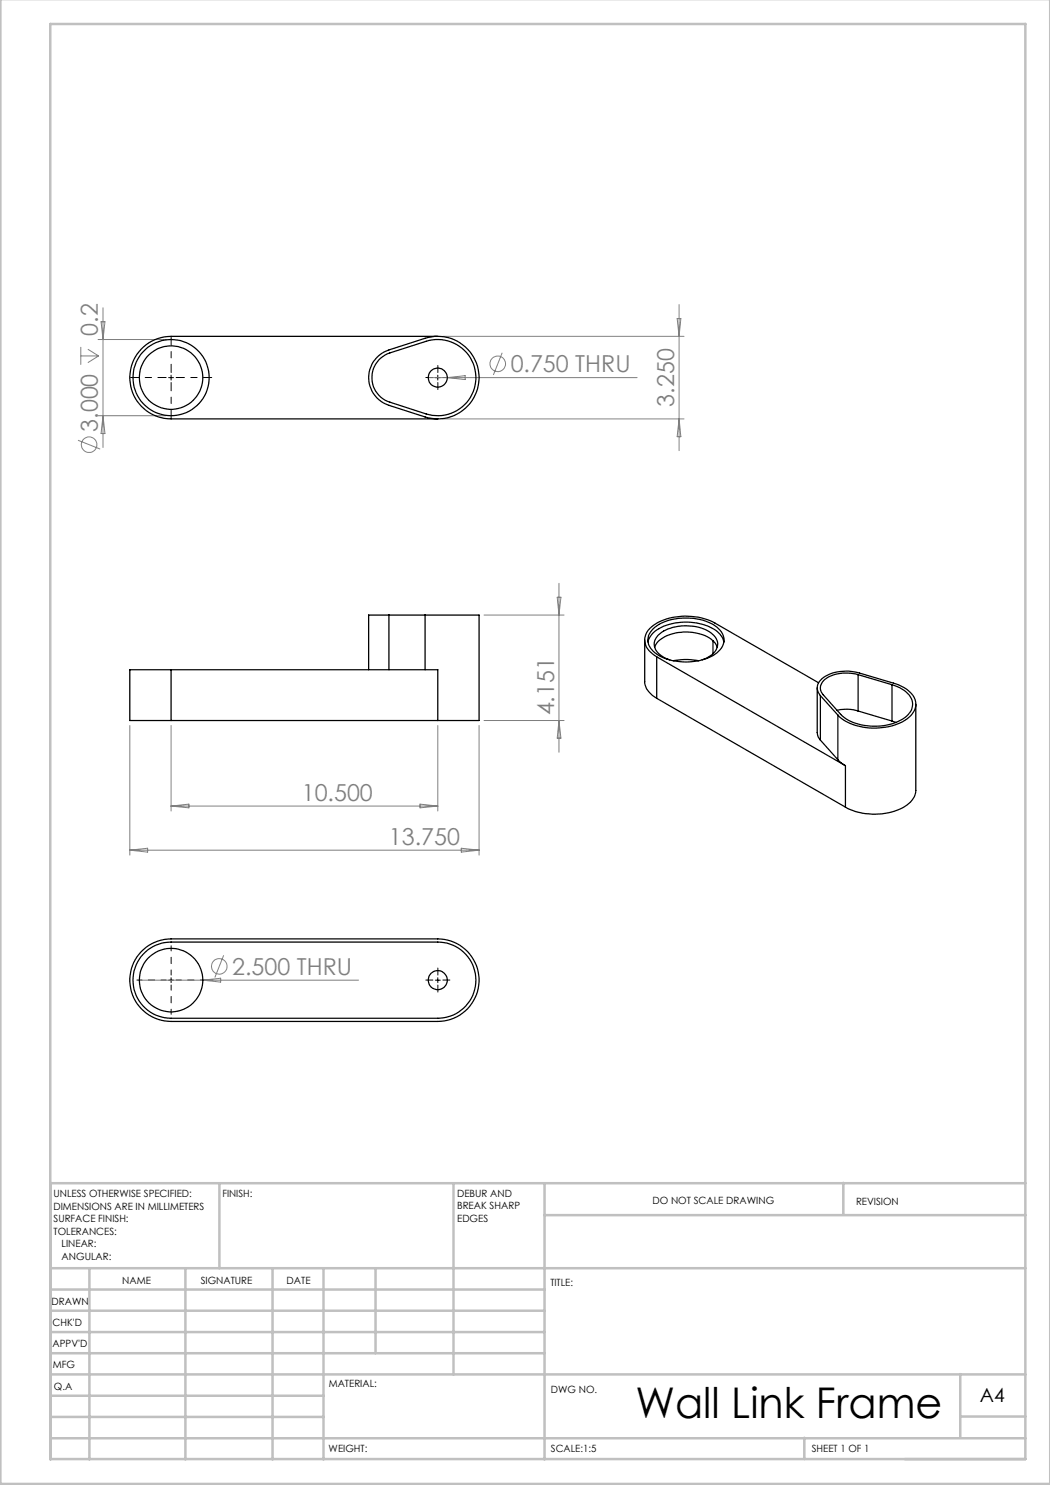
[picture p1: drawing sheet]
<svg xmlns="http://www.w3.org/2000/svg" width="210mm" height="297mm" viewBox="0 0 210 297" stroke-linecap="round" stroke-linejoin="round" font-family="sans-serif">
<g fill="none" stroke="#808080" stroke-width=".2">
<path d="M16.2 69.4v3.6M16.2 71.2h3.5M17.6 69.8l2.1 1.4M19.6 67.9h13.6M19.7 71.2l-2.1 1.3M20.2 64.3h.8l-.4 3.6zM20.6 61.6v27.9M85.7 75.5h41.7M88.5 67.3h48.3M89.5 75.5l3.5-.4v.8zM100.4 70.6l-1.7 4.4M135.4 63.7h.8l-.4 3.6z"/>
<path d="M135.8 60.9v29.2M15.6 88l4.4 1.8M19.6 83.1h13.6M20.6 83.1l.4 3.6h-.8zM88.5 83.8h48.3M135.8 83.8l.4 3.5h-.8zM111.4 119.4h.8l-.4 3.6zM111.8 116.7v33.8M96.8 123h16M26 145.1v25.9M34.2 145.1v17.1M87.6 145.1v17.1"/>
<path d="M95.8 145.1v25.9M96.8 144.1h16M111.8 144.1l.4 3.5h-.8zM26 170h69.8M26 170l3.5-.4v.8zM34.2 161.2h53.4M34.2 161.2l3.6-.4v.8zM84 160.8l3.6 .4-3.6 .4zM92.3 169.6l3.5 .4-3.5 .4zM27.9 196h43.8M40.6 196l3.5-.4v.8zM44.7 191.1l-1.7 4.4"/>
<circle cx="99.6" cy="72.8" r="1.55"/>
<circle cx="17.8" cy="88.9" r="1.56"/>
<circle cx="43.8" cy="193.3" r="1.55"/>
</g>
<path d="M33.2 196h-5.8M34.2 195v-5.8M34.2 197v5.9M35.2 196h5.9" fill="none" stroke="#000" stroke-width=".2" stroke-dasharray="15.2 1.3 1.3 1.3" stroke-dashoffset="14.2"/>
<path d="M86.6 75.5h-1.4M87.6 74.5v-1.4M87.6 76.5v1.4M88.6 75.5h1.4M86.6 196h-1.4M87.6 195v-1.4M87.6 197v1.4M88.6 196h1.4" fill="none" stroke="#000" stroke-width=".2" stroke-dasharray="15.2 1.3 1.3 1.3"/>
<path d="M33.2 75.5h-7.1M34.2 74.5v-7.1M34.2 76.5v7.1M35.2 75.5h7.2" fill="none" stroke="#000" stroke-width=".2" stroke-dasharray="15.2 1.3 1.3 1.3" stroke-dashoffset="13.6"/>
<path d="M33.7 75.5h1M34.2 75v1M87.1 75.5h1M87.6 75v1M33.7 196h1M34.2 195.5v1M87.1 196h1M87.6 195.5v1" fill="none" stroke="#000" stroke-width=".2"/>
<g fill="none" stroke="#c0c0c0" stroke-width=".5">
<path d="M.1 -.1v296.9h209.9v-296.9M10.1 4.8h195v287h-195zM43.9 236.6v17M90.7 236.6v38.3M108.9 236.6v55.3M168.7 236.6v6.3M205.1 236.6h-195v55.3M10.1 253.6h195M10.1 257.9h98.8M17.9 253.6v38.3M37.1 253.6v38.3M54.5 253.6v38.3"/>
<path d="M64.7 253.6v38.3M75.1 253.6v17M108.9 243h96.2M10.1 270.6h98.8M10.1 266.4h98.8M10.1 262.1h98.8M10.1 279.1h54.6M10.1 274.9h195M192.1 274.8v12.7M10.1 287.7h195M10.1 283.4h54.6M160.9 287.5v4.3"/>
<path d="M192.1 283.3h13"/>
</g>
<g fill="none" stroke="#000" stroke-width=".25">
<path d="M75.4 71.5l.9-.8 1.5-.7 7.2-2.3a8.3 8.3 0 0 1 10.8 7.8 8.3 8.3 0 0 1-10.8 7.9l-7.2-2.3a5.8 5.8 0 0 1-2.4-9.6zM75.8 72l1.7-1.2 7.7-2.5a7.6 7.6 0 0 1 10 7.2 7.6 7.6 0 0 1-10 7.3l-7.2-2.4a5.2 5.2 0 0 1-2.2-8.4zM87.6 67.3h-53.4a8.3 8.3 0 0 0-8.2 8.2 8.3 8.3 0 0 0 8.2 8.3h53.4M34.2 133.9h-8.2v10.2h8.2M34.2 133.9h53.4v10.2M34.2 133.9v10.2M77.8 123h-4.1v10.9M77.8 123v10.9M77.8 123h7.2M85 123h10.8v21.1h-8.2M85 123v10.9M128.9 128v8.3a4.1 4.1 0 0 0 2.4 3.4"/>
<path d="M129.6 128.4a4.8 4.8 0 0 1 3.7-3.3 11.7 11.7 0 0 1 10.1 1.2l1.1 1.3 .3 .8M130.6 125.8a10.7 10.7 0 0 1 9.3-1.9 6.1 6.1 0 0 1 4.7 3.2 3.2 3.2 0 0 1-1.6 3.7 11.5 11.5 0 0 1-12-.2 2.96 2.96 0 0 1-.4-4.8zM130.9 129.5a5.3 5.3 0 0 1 4.2-2.9 8.8 8.8 0 0 1 7.7 1.8l.6 1.1M131.3 131.4a4 4 0 0 1-2.3-3.9 5.6 5.6 0 0 1 4.2-3.7 13.2 13.2 0 0 1 9.8 .8l20.7 12M131.3 131.4l37.8 21.7M131.3 139.7l37.8 21.7M131.3 131.4v8.3M133.9 132a3.9 3.9 0 0 1-3.1-3.1 3.8 3.8 0 0 1 3.3-3.2 8.9 8.9 0 0 1 8.7 1.5 2.5 2.5 0 0 1-.7 4l-1.7 .8M134.7 132.1a13 13 0 0 1 5 0M142.6 128.1v2.7M163.4 137.6v8.9l.3 .9 .4 .6M164.1 139.1a2.33 2.33 0 0 1 .6-3.6 8.8 8.8 0 0 1 7.2-.9l6.8 2a5.9 5.9 0 0 1 4.4 3.6 4 4 0 0 1-2.6 4.2 12.3 12.3 0 0 1-12.6-1l-.3-.4"/>
<path d="M164.1 139.1l3.5 3.9M164.1 139.1v8.9M171.6 134.9a7.2 7.2 0 0 0-7.1 1.4 1.92 1.92 0 0 0 .1 2.7l3.5 3.9a10.5 10.5 0 0 0 9.2 2.1 6.7 6.7 0 0 0 5-3.1 3.3 3.3 0 0 0-1.9-4.1l-2-.9M171.6 134.9l6.8 2M171.6 134.9v7.3M178.4 136.9v7.3M34.2 144.1h53.4M164.1 148l3.5 3.9M167.4 142.1a8.2 8.2 0 0 1 4.2 .1M167.6 151.9l1.5 1.2M167.6 143v8.9M169.1 153.1v8.3"/>
<path d="M171.6 142.2l6.8 2M178.4 144.2l.8 .3M183.2 140.9v17.2a4.5 4.5 0 0 1-3.2 3.7 12.8 12.8 0 0 1-10.9-.4M28.3 190.3a8.3 8.3 0 0 1 5.9-2.5h53.4a8.3 8.3 0 0 1 8.2 8.2 8.3 8.3 0 0 1-8.2 8.3h-53.4a8.2 8.2 0 0 1-7.6-5 8.2 8.2 0 0 1 1.7-9zM28.6 190.9a7.5 7.5 0 0 1 5.6-2.5h53.4a7.6 7.6 0 0 1 7.6 7.6 7.6 7.6 0 0 1-7.6 7.7h-53.4a7.6 7.6 0 0 1-7-4.6 7.6 7.6 0 0 1 1.4-8.2z"/>
<circle cx="34.2" cy="75.5" r="6.3"/>
<circle cx="34.2" cy="75.5" r="7.6"/>
<circle cx="87.6" cy="75.5" r="1.91"/>
<circle cx="34.2" cy="196" r="6.4"/>
<circle cx="87.6" cy="196" r="1.91"/>
</g>
<text font-size="8.5" x="127.1" y="283.5">Wall Link Frame</text>
<g font-size="4.7" fill="#808080">
<text x="19.6" y="67.1" transform="rotate(-90 19.6 67.1)">0.2</text>
<text x="102.1" y="74.5">0.750 THRU</text>
<text x="134.8" y="81.3" transform="rotate(-90 134.8 81.3)">3.250</text>
<text x="19.6" y="86.4" transform="rotate(-90 19.6 86.4)">3.000</text>
<text x="110.8" y="143.1" transform="rotate(-90 110.8 143.1)">4.151</text>
<text x="60.4" y="160.2">10.500</text>
<text x="77.8" y="169">13.750</text>
<text x="46.4" y="195">2.500 THRU</text>
</g>
<text font-size="3.9" x="196" y="280.4">A4</text>
<g font-size="2">
<text x="10.7" y="239.5">UNLESS OTHERWISE SPECIFIED:</text>
<text x="44.5" y="239.5">FINISH:</text>
<text x="91.4" y="239.4">DEBUR AND</text>
<text x="10.7" y="242">DIMENSIONS ARE IN MILLIMETERS</text>
<text x="10.7" y="244.5">SURFACE FINISH:</text>
<text x="91.4" y="241.9">BREAK SHARP</text>
<text x="91.4" y="244.4">EDGES</text>
<text x="130.5" y="240.8">DO NOT SCALE DRAWING</text>
<text x="171.2" y="241">REVISION</text>
<text x="10.7" y="247">TOLERANCES:</text>
<text x="12.3" y="249.5">LINEAR:</text>
<text x="12.3" y="252">ANGULAR:</text>
<text x="24.4" y="256.9">NAME</text>
<text x="40.1" y="256.8">SIGNATURE</text>
<text x="57.3" y="256.8">DATE</text>
<text x="110.1" y="257.1">TITLE:</text>
<text x="10.3" y="260.9">DRAWN</text>
<text x="10.5" y="269.3">APPV'D</text>
<text x="10.5" y="265.2">CHK'D</text>
<text x="10.6" y="273.6">MFG</text>
<text x="10.8" y="278">Q.A</text>
<text x="65.8" y="277.4">MATERIAL:</text>
<text x="110.2" y="278.5">DWG NO.</text>
<text x="65.7" y="290.4">WEIGHT:</text>
<text x="110.2" y="290.5">SCALE:1:5</text>
<text x="162.4" y="290.4">SHEET 1 OF 1</text>
</g>
</svg>
